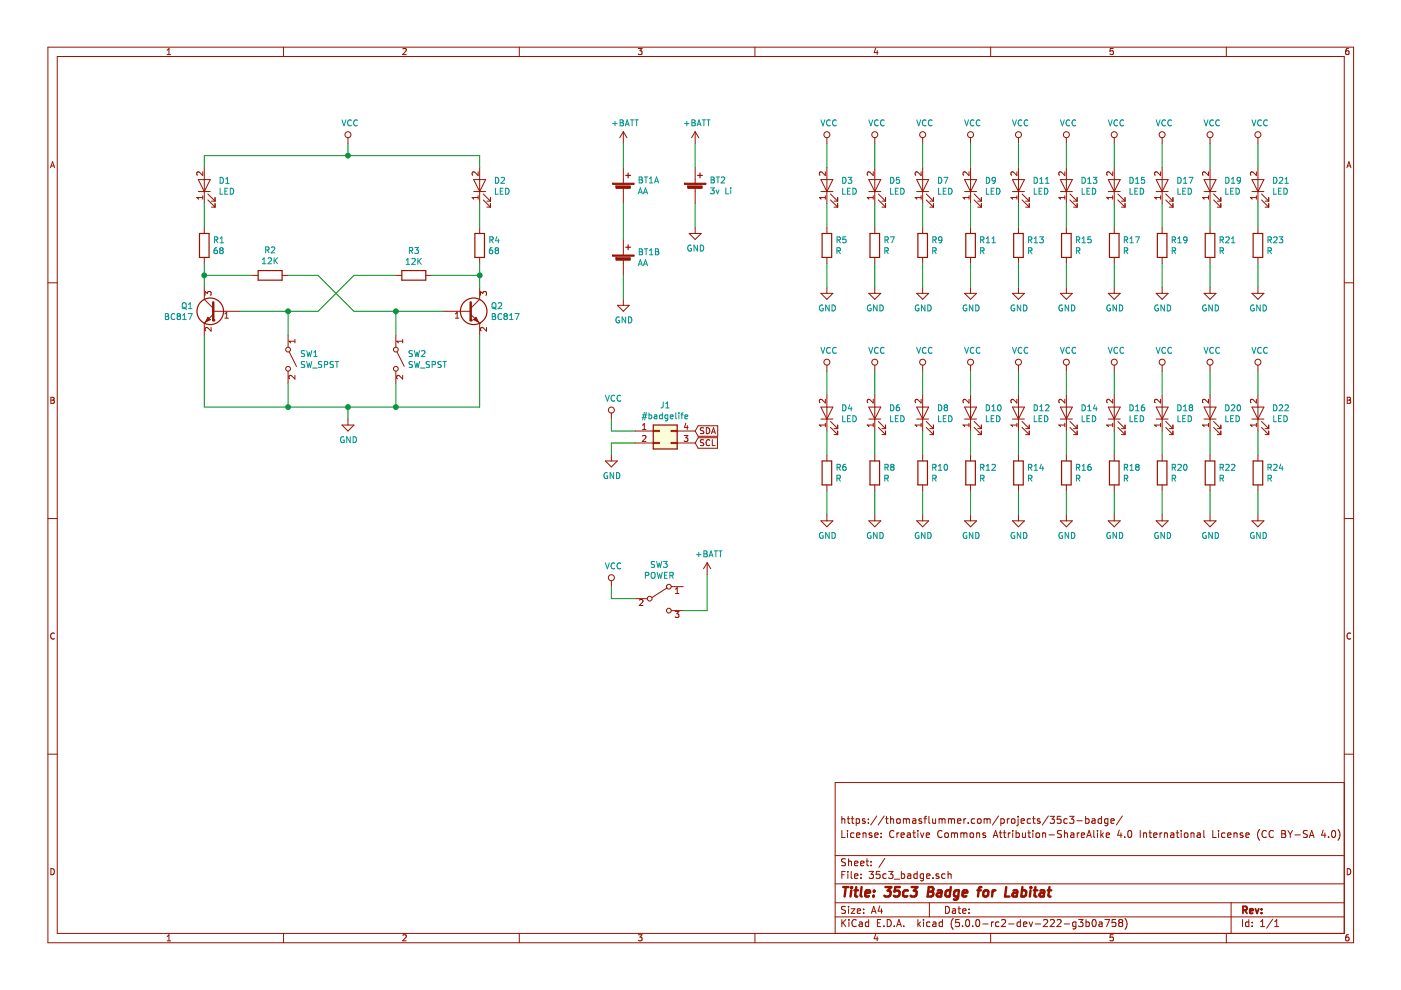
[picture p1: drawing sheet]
EESchema Schematic File Version 4
LIBS:35c3_badge-cache
EELAYER 26 0
EELAYER END
$Descr A4 11693 8268
encoding utf-8
Sheet 1 1
Title "35c3 Badge for Labitat"
Date ""
Rev ""
Comp ""
Comment1 "License: Creative Commons Attribution-ShareAlike 4.0 International License (CC BY-SA 4.0)"
Comment2 "https://thomasflummer.com/projects/35c3-badge/"
Comment3 ""
Comment4 ""
$EndDescr
$Comp
L device:Q_NPN_BEC Q2
U 1 1
P 3900 2600
F 0 "Q2" H 4091 2646 50  0000 L CNN
F 1 "BC817" H 4091 2555 50  0000 L CNN
F 2 "TO_SOT_Packages_SMD:SOT-23" H 4100 2700 50  0001 C CNN
F 3 "" H 3900 2600 50  0001 C CNN
	1    3900 2600
	1    0    0    -1  
$EndComp
$Comp
L device:R R4
U 1 1
P 4000 2050
F 0 "R4" H 4070 2096 50  0000 L CNN
F 1 "68" H 4070 2005 50  0000 L CNN
F 2 "Resistors_SMD:R_0805_HandSoldering" V 3930 2050 50  0001 C CNN
F 3 "" H 4000 2050 50  0001 C CNN
	1    4000 2050
	1    0    0    -1  
$EndComp
$Comp
L device:LED D2
U 1 1
P 4000 1550
F 0 "D2" V 4038 1433 50  0000 R CNN
F 1 "LED" V 3947 1433 50  0000 R CNN
F 2 "Opto:LED_OSRAM_TOPLED_LxT776" H 4000 1550 50  0001 C CNN
F 3 "~" H 4000 1550 50  0001 C CNN
	1    4000 1550
	0    -1   -1   0   
$EndComp
$Comp
L Switch:SW_SPST SW2
U 1 1
P 3300 3000
F 0 "SW2" V 3254 3098 50  0000 L CNN
F 1 "SW_SPST" V 3345 3098 50  0000 L CNN
F 2 "Mechanical:SW_SPST_TS-034BB4.3-r_Reverse_Mount_Hack" H 3300 3000 50  0001 C CNN
F 3 "" H 3300 3000 50  0001 C CNN
	1    3300 3000
	0    1    1    0   
$EndComp
$Comp
L device:Q_NPN_BEC Q1
U 1 1
P 1800 2600
F 0 "Q1" H 1990 2646 50  0000 L CNN
F 1 "BC817" H 1990 2555 50  0000 L CNN
F 2 "TO_SOT_Packages_SMD:SOT-23" H 2000 2700 50  0001 C CNN
F 3 "" H 1800 2600 50  0001 C CNN
	1    1800 2600
	-1   0    0    -1  
$EndComp
$Comp
L Switch:SW_SPST SW1
U 1 1
P 2400 3000
F 0 "SW1" V 2354 3098 50  0000 L CNN
F 1 "SW_SPST" V 2445 3098 50  0000 L CNN
F 2 "Mechanical:SW_SPST_TS-034BB4.3-r_Reverse_Mount_Hack" H 2400 3000 50  0001 C CNN
F 3 "" H 2400 3000 50  0001 C CNN
	1    2400 3000
	0    1    1    0   
$EndComp
$Comp
L device:R R1
U 1 1
P 1700 2050
F 0 "R1" H 1770 2096 50  0000 L CNN
F 1 "68" H 1770 2005 50  0000 L CNN
F 2 "Resistors_SMD:R_0805_HandSoldering" V 1630 2050 50  0001 C CNN
F 3 "" H 1700 2050 50  0001 C CNN
	1    1700 2050
	1    0    0    -1  
$EndComp
$Comp
L device:LED D1
U 1 1
P 1700 1550
F 0 "D1" V 1738 1433 50  0000 R CNN
F 1 "LED" V 1647 1433 50  0000 R CNN
F 2 "Opto:LED_OSRAM_TOPLED_LxT776" H 1700 1550 50  0001 C CNN
F 3 "~" H 1700 1550 50  0001 C CNN
	1    1700 1550
	0    -1   -1   0   
$EndComp
$Comp
L device:R R2
U 1 1
P 2250 2300
F 0 "R2" V 2457 2300 50  0000 C CNN
F 1 "12K" V 2366 2300 50  0000 C CNN
F 2 "Resistors_SMD:R_0805_HandSoldering" V 2180 2300 50  0001 C CNN
F 3 "" H 2250 2300 50  0001 C CNN
	1    2250 2300
	0    -1   -1   0   
$EndComp
$Comp
L device:R R3
U 1 1
P 3450 2300
F 0 "R3" V 3243 2300 50  0000 C CNN
F 1 "12K" V 3334 2300 50  0000 C CNN
F 2 "Resistors_SMD:R_0805_HandSoldering" V 3380 2300 50  0001 C CNN
F 3 "" H 3450 2300 50  0001 C CNN
	1    3450 2300
	0    1    1    0   
$EndComp
$Comp
L power:GND #PWR0101
U 1 1
P 2900 3500
F 0 "#PWR0101" H 2900 3250 50  0001 C CNN
F 1 "GND" H 2905 3327 50  0000 C CNN
F 2 "" H 2900 3500 50  0001 C CNN
F 3 "" H 2900 3500 50  0001 C CNN
	1    2900 3500
	1    0    0    -1  
$EndComp
$Comp
L power:VCC #PWR0102
U 1 1
P 2900 1200
F 0 "#PWR0102" H 2900 1050 50  0001 C CNN
F 1 "VCC" H 2917 1373 50  0000 C CNN
F 2 "" H 2900 1200 50  0001 C CNN
F 3 "" H 2900 1200 50  0001 C CNN
	1    2900 1200
	1    0    0    -1  
$EndComp
Wire Wire Line
	1700 1400 1700 1300
Wire Wire Line
	1700 1300 2900 1300
Wire Wire Line
	4000 1300 4000 1400
Wire Wire Line
	2900 1200 2900 1300
Connection ~ 2900 1300
Wire Wire Line
	2900 1300 4000 1300
Wire Wire Line
	1700 1700 1700 1900
Wire Wire Line
	1700 2200 1700 2300
Wire Wire Line
	1700 2800 1700 3400
Wire Wire Line
	1700 3400 2400 3400
Wire Wire Line
	4000 3400 4000 2800
Wire Wire Line
	2900 3500 2900 3400
Connection ~ 2900 3400
Wire Wire Line
	2900 3400 3300 3400
Wire Wire Line
	3300 3200 3300 3400
Connection ~ 3300 3400
Wire Wire Line
	3300 3400 4000 3400
Wire Wire Line
	2400 3200 2400 3400
Connection ~ 2400 3400
Wire Wire Line
	2400 3400 2900 3400
Wire Wire Line
	1700 2300 2100 2300
Connection ~ 1700 2300
Wire Wire Line
	1700 2300 1700 2400
Wire Wire Line
	2400 2800 2400 2600
Wire Wire Line
	2400 2600 2000 2600
Wire Wire Line
	3300 2800 3300 2600
Wire Wire Line
	3300 2600 3700 2600
Wire Wire Line
	4000 1900 4000 1700
Wire Wire Line
	4000 2200 4000 2300
Wire Wire Line
	3600 2300 4000 2300
Connection ~ 4000 2300
Wire Wire Line
	4000 2300 4000 2400
Wire Wire Line
	2400 2300 2650 2300
Wire Wire Line
	2650 2300 2950 2600
Wire Wire Line
	2950 2600 3300 2600
Connection ~ 3300 2600
Wire Wire Line
	3300 2300 2950 2300
Wire Wire Line
	2950 2300 2650 2600
Wire Wire Line
	2650 2600 2400 2600
Connection ~ 2400 2600
$Comp
L device:LED D3
U 1 1
P 6900 1550
F 0 "D3" V 6938 1433 50  0000 R CNN
F 1 "LED" V 6847 1433 50  0000 R CNN
F 2 "Opto:LED_0805_Reverse_Mount_Hack" H 6900 1550 50  0001 C CNN
F 3 "~" H 6900 1550 50  0001 C CNN
	1    6900 1550
	0    -1   -1   0   
$EndComp
$Comp
L device:R R5
U 1 1
P 6900 2050
F 0 "R5" H 6970 2096 50  0000 L CNN
F 1 "R" H 6970 2005 50  0000 L CNN
F 2 "Resistors_SMD:R_0805_HandSoldering" V 6830 2050 50  0001 C CNN
F 3 "" H 6900 2050 50  0001 C CNN
	1    6900 2050
	1    0    0    -1  
$EndComp
$Comp
L power:GND #PWR0103
U 1 1
P 6900 2400
F 0 "#PWR0103" H 6900 2150 50  0001 C CNN
F 1 "GND" H 6905 2227 50  0000 C CNN
F 2 "" H 6900 2400 50  0001 C CNN
F 3 "" H 6900 2400 50  0001 C CNN
	1    6900 2400
	1    0    0    -1  
$EndComp
$Comp
L power:VCC #PWR0104
U 1 1
P 6900 1200
F 0 "#PWR0104" H 6900 1050 50  0001 C CNN
F 1 "VCC" H 6917 1373 50  0000 C CNN
F 2 "" H 6900 1200 50  0001 C CNN
F 3 "" H 6900 1200 50  0001 C CNN
	1    6900 1200
	1    0    0    -1  
$EndComp
Wire Wire Line
	6900 1200 6900 1400
Wire Wire Line
	6900 1700 6900 1900
Wire Wire Line
	6900 2200 6900 2400
$Comp
L Powersources:Battery_Cell BT1
U 1 1
P 5200 1600
F 0 "BT1" H 5318 1696 50  0000 L CNN
F 1 "AA" H 5318 1605 50  0000 L CNN
F 2 "Power:Double_AA_Battery_Holder_4_Pin" V 5200 1660 50  0001 C CNN
F 3 "" V 5200 1660 50  0001 C CNN
	1    5200 1600
	1    0    0    -1  
$EndComp
$Comp
L Powersources:Battery_Cell BT1
U 2 1
P 5200 2200
F 0 "BT1" H 5318 2296 50  0000 L CNN
F 1 "AA" H 5318 2205 50  0000 L CNN
F 2 "Power:Double_AA_Battery_Holder_4_Pin" V 5200 2260 50  0001 C CNN
F 3 "" V 5200 2260 50  0001 C CNN
	2    5200 2200
	1    0    0    -1  
$EndComp
$Comp
L device:Battery_Cell BT2
U 1 1
P 5800 1600
F 0 "BT2" H 5918 1696 50  0000 L CNN
F 1 "3v Li" H 5918 1605 50  0000 L CNN
F 2 "Power:Linx_BAT_HLD_001" V 5800 1660 50  0001 C CNN
F 3 "" V 5800 1660 50  0001 C CNN
	1    5800 1600
	1    0    0    -1  
$EndComp
$Comp
L Connector:Conn_02x02_Counter_Clockwise J1
U 1 1
P 5500 3600
F 0 "J1" H 5550 3817 50  0000 C CNN
F 1 "#badgelife" H 5550 3726 50  0000 C CNN
F 2 "Badgelife:ShittyAddon_M20-7810245_backmount" H 5500 3600 50  0001 C CNN
F 3 "~" H 5500 3600 50  0001 C CNN
	1    5500 3600
	1    0    0    -1  
$EndComp
$Comp
L power:GND #PWR0105
U 1 1
P 5100 3800
F 0 "#PWR0105" H 5100 3550 50  0001 C CNN
F 1 "GND" H 5105 3627 50  0000 C CNN
F 2 "" H 5100 3800 50  0001 C CNN
F 3 "" H 5100 3800 50  0001 C CNN
	1    5100 3800
	1    0    0    -1  
$EndComp
$Comp
L power:VCC #PWR0106
U 1 1
P 5100 3500
F 0 "#PWR0106" H 5100 3350 50  0001 C CNN
F 1 "VCC" H 5117 3673 50  0000 C CNN
F 2 "" H 5100 3500 50  0001 C CNN
F 3 "" H 5100 3500 50  0001 C CNN
	1    5100 3500
	1    0    0    -1  
$EndComp
Text GLabel 5800 3600 2    50   Input ~ 0
SDA
Text GLabel 5800 3700 2    50   Input ~ 0
SCL
Wire Wire Line
	5100 3500 5100 3600
Wire Wire Line
	5100 3600 5300 3600
Wire Wire Line
	5300 3700 5100 3700
Wire Wire Line
	5100 3700 5100 3800
$Comp
L Switch:SW_SPDT SW3
U 1 1
P 5500 5000
F 0 "SW3" H 5500 5285 50  0000 C CNN
F 1 "POWER" H 5500 5194 50  0000 C CNN
F 2 "Buttons_Switches_SMD:SW_SPDT_PCM12" H 5500 5000 50  0001 C CNN
F 3 "" H 5500 5000 50  0001 C CNN
	1    5500 5000
	1    0    0    -1  
$EndComp
$Comp
L power:GND #PWR0107
U 1 1
P 5200 2500
F 0 "#PWR0107" H 5200 2250 50  0001 C CNN
F 1 "GND" H 5205 2327 50  0000 C CNN
F 2 "" H 5200 2500 50  0001 C CNN
F 3 "" H 5200 2500 50  0001 C CNN
	1    5200 2500
	1    0    0    -1  
$EndComp
$Comp
L power:GND #PWR0108
U 1 1
P 5800 1900
F 0 "#PWR0108" H 5800 1650 50  0001 C CNN
F 1 "GND" H 5805 1727 50  0000 C CNN
F 2 "" H 5800 1900 50  0001 C CNN
F 3 "" H 5800 1900 50  0001 C CNN
	1    5800 1900
	1    0    0    -1  
$EndComp
$Comp
L power:+BATT #PWR0109
U 1 1
P 5200 1200
F 0 "#PWR0109" H 5200 1050 50  0001 C CNN
F 1 "+BATT" H 5215 1373 50  0000 C CNN
F 2 "" H 5200 1200 50  0001 C CNN
F 3 "" H 5200 1200 50  0001 C CNN
	1    5200 1200
	1    0    0    -1  
$EndComp
$Comp
L power:+BATT #PWR0110
U 1 1
P 5800 1200
F 0 "#PWR0110" H 5800 1050 50  0001 C CNN
F 1 "+BATT" H 5815 1373 50  0000 C CNN
F 2 "" H 5800 1200 50  0001 C CNN
F 3 "" H 5800 1200 50  0001 C CNN
	1    5800 1200
	1    0    0    -1  
$EndComp
Wire Wire Line
	5200 1200 5200 1400
Wire Wire Line
	5200 1700 5200 2000
Wire Wire Line
	5200 2300 5200 2500
Wire Wire Line
	5800 1200 5800 1400
Wire Wire Line
	5800 1700 5800 1900
$Comp
L power:VCC #PWR0111
U 1 1
P 5100 4900
F 0 "#PWR0111" H 5100 4750 50  0001 C CNN
F 1 "VCC" H 5117 5073 50  0000 C CNN
F 2 "" H 5100 4900 50  0001 C CNN
F 3 "" H 5100 4900 50  0001 C CNN
	1    5100 4900
	1    0    0    -1  
$EndComp
$Comp
L power:+BATT #PWR0112
U 1 1
P 5900 4800
F 0 "#PWR0112" H 5900 4650 50  0001 C CNN
F 1 "+BATT" H 5915 4973 50  0000 C CNN
F 2 "" H 5900 4800 50  0001 C CNN
F 3 "" H 5900 4800 50  0001 C CNN
	1    5900 4800
	1    0    0    -1  
$EndComp
Wire Wire Line
	5100 4900 5100 5000
Wire Wire Line
	5100 5000 5300 5000
$Comp
L device:LED D5
U 1 1
P 7300 1550
F 0 "D5" V 7338 1433 50  0000 R CNN
F 1 "LED" V 7247 1433 50  0000 R CNN
F 2 "Opto:LED_0805_Reverse_Mount_Hack" H 7300 1550 50  0001 C CNN
F 3 "~" H 7300 1550 50  0001 C CNN
	1    7300 1550
	0    -1   -1   0   
$EndComp
$Comp
L device:R R7
U 1 1
P 7300 2050
F 0 "R7" H 7370 2096 50  0000 L CNN
F 1 "R" H 7370 2005 50  0000 L CNN
F 2 "Resistors_SMD:R_0805_HandSoldering" V 7230 2050 50  0001 C CNN
F 3 "" H 7300 2050 50  0001 C CNN
	1    7300 2050
	1    0    0    -1  
$EndComp
$Comp
L power:GND #PWR0113
U 1 1
P 7300 2400
F 0 "#PWR0113" H 7300 2150 50  0001 C CNN
F 1 "GND" H 7305 2227 50  0000 C CNN
F 2 "" H 7300 2400 50  0001 C CNN
F 3 "" H 7300 2400 50  0001 C CNN
	1    7300 2400
	1    0    0    -1  
$EndComp
$Comp
L power:VCC #PWR0114
U 1 1
P 7300 1200
F 0 "#PWR0114" H 7300 1050 50  0001 C CNN
F 1 "VCC" H 7317 1373 50  0000 C CNN
F 2 "" H 7300 1200 50  0001 C CNN
F 3 "" H 7300 1200 50  0001 C CNN
	1    7300 1200
	1    0    0    -1  
$EndComp
Wire Wire Line
	7300 1200 7300 1400
Wire Wire Line
	7300 1700 7300 1900
Wire Wire Line
	7300 2200 7300 2400
$Comp
L device:LED D7
U 1 1
P 7700 1550
F 0 "D7" V 7738 1433 50  0000 R CNN
F 1 "LED" V 7647 1433 50  0000 R CNN
F 2 "Opto:LED_0805_Reverse_Mount_Hack" H 7700 1550 50  0001 C CNN
F 3 "~" H 7700 1550 50  0001 C CNN
	1    7700 1550
	0    -1   -1   0   
$EndComp
$Comp
L device:R R9
U 1 1
P 7700 2050
F 0 "R9" H 7770 2096 50  0000 L CNN
F 1 "R" H 7770 2005 50  0000 L CNN
F 2 "Resistors_SMD:R_0805_HandSoldering" V 7630 2050 50  0001 C CNN
F 3 "" H 7700 2050 50  0001 C CNN
	1    7700 2050
	1    0    0    -1  
$EndComp
$Comp
L power:GND #PWR0115
U 1 1
P 7700 2400
F 0 "#PWR0115" H 7700 2150 50  0001 C CNN
F 1 "GND" H 7705 2227 50  0000 C CNN
F 2 "" H 7700 2400 50  0001 C CNN
F 3 "" H 7700 2400 50  0001 C CNN
	1    7700 2400
	1    0    0    -1  
$EndComp
$Comp
L power:VCC #PWR0116
U 1 1
P 7700 1200
F 0 "#PWR0116" H 7700 1050 50  0001 C CNN
F 1 "VCC" H 7717 1373 50  0000 C CNN
F 2 "" H 7700 1200 50  0001 C CNN
F 3 "" H 7700 1200 50  0001 C CNN
	1    7700 1200
	1    0    0    -1  
$EndComp
Wire Wire Line
	7700 1200 7700 1400
Wire Wire Line
	7700 1700 7700 1900
Wire Wire Line
	7700 2200 7700 2400
$Comp
L device:LED D9
U 1 1
P 8100 1550
F 0 "D9" V 8138 1433 50  0000 R CNN
F 1 "LED" V 8047 1433 50  0000 R CNN
F 2 "Opto:LED_0805_Reverse_Mount_Hack" H 8100 1550 50  0001 C CNN
F 3 "~" H 8100 1550 50  0001 C CNN
	1    8100 1550
	0    -1   -1   0   
$EndComp
$Comp
L device:R R11
U 1 1
P 8100 2050
F 0 "R11" H 8170 2096 50  0000 L CNN
F 1 "R" H 8170 2005 50  0000 L CNN
F 2 "Resistors_SMD:R_0805_HandSoldering" V 8030 2050 50  0001 C CNN
F 3 "" H 8100 2050 50  0001 C CNN
	1    8100 2050
	1    0    0    -1  
$EndComp
$Comp
L power:GND #PWR0117
U 1 1
P 8100 2400
F 0 "#PWR0117" H 8100 2150 50  0001 C CNN
F 1 "GND" H 8105 2227 50  0000 C CNN
F 2 "" H 8100 2400 50  0001 C CNN
F 3 "" H 8100 2400 50  0001 C CNN
	1    8100 2400
	1    0    0    -1  
$EndComp
$Comp
L power:VCC #PWR0118
U 1 1
P 8100 1200
F 0 "#PWR0118" H 8100 1050 50  0001 C CNN
F 1 "VCC" H 8117 1373 50  0000 C CNN
F 2 "" H 8100 1200 50  0001 C CNN
F 3 "" H 8100 1200 50  0001 C CNN
	1    8100 1200
	1    0    0    -1  
$EndComp
Wire Wire Line
	8100 1200 8100 1400
Wire Wire Line
	8100 1700 8100 1900
Wire Wire Line
	8100 2200 8100 2400
$Comp
L device:LED D11
U 1 1
P 8500 1550
F 0 "D11" V 8538 1433 50  0000 R CNN
F 1 "LED" V 8447 1433 50  0000 R CNN
F 2 "Opto:LED_0805_Reverse_Mount_Hack" H 8500 1550 50  0001 C CNN
F 3 "~" H 8500 1550 50  0001 C CNN
	1    8500 1550
	0    -1   -1   0   
$EndComp
$Comp
L device:R R13
U 1 1
P 8500 2050
F 0 "R13" H 8570 2096 50  0000 L CNN
F 1 "R" H 8570 2005 50  0000 L CNN
F 2 "Resistors_SMD:R_0805_HandSoldering" V 8430 2050 50  0001 C CNN
F 3 "" H 8500 2050 50  0001 C CNN
	1    8500 2050
	1    0    0    -1  
$EndComp
$Comp
L power:GND #PWR0119
U 1 1
P 8500 2400
F 0 "#PWR0119" H 8500 2150 50  0001 C CNN
F 1 "GND" H 8505 2227 50  0000 C CNN
F 2 "" H 8500 2400 50  0001 C CNN
F 3 "" H 8500 2400 50  0001 C CNN
	1    8500 2400
	1    0    0    -1  
$EndComp
$Comp
L power:VCC #PWR0120
U 1 1
P 8500 1200
F 0 "#PWR0120" H 8500 1050 50  0001 C CNN
F 1 "VCC" H 8517 1373 50  0000 C CNN
F 2 "" H 8500 1200 50  0001 C CNN
F 3 "" H 8500 1200 50  0001 C CNN
	1    8500 1200
	1    0    0    -1  
$EndComp
Wire Wire Line
	8500 1200 8500 1400
Wire Wire Line
	8500 1700 8500 1900
Wire Wire Line
	8500 2200 8500 2400
$Comp
L device:LED D13
U 1 1
P 8900 1550
F 0 "D13" V 8938 1433 50  0000 R CNN
F 1 "LED" V 8847 1433 50  0000 R CNN
F 2 "Opto:LED_0805_Reverse_Mount_Hack" H 8900 1550 50  0001 C CNN
F 3 "~" H 8900 1550 50  0001 C CNN
	1    8900 1550
	0    -1   -1   0   
$EndComp
$Comp
L device:R R15
U 1 1
P 8900 2050
F 0 "R15" H 8970 2096 50  0000 L CNN
F 1 "R" H 8970 2005 50  0000 L CNN
F 2 "Resistors_SMD:R_0805_HandSoldering" V 8830 2050 50  0001 C CNN
F 3 "" H 8900 2050 50  0001 C CNN
	1    8900 2050
	1    0    0    -1  
$EndComp
$Comp
L power:GND #PWR0121
U 1 1
P 8900 2400
F 0 "#PWR0121" H 8900 2150 50  0001 C CNN
F 1 "GND" H 8905 2227 50  0000 C CNN
F 2 "" H 8900 2400 50  0001 C CNN
F 3 "" H 8900 2400 50  0001 C CNN
	1    8900 2400
	1    0    0    -1  
$EndComp
$Comp
L power:VCC #PWR0122
U 1 1
P 8900 1200
F 0 "#PWR0122" H 8900 1050 50  0001 C CNN
F 1 "VCC" H 8917 1373 50  0000 C CNN
F 2 "" H 8900 1200 50  0001 C CNN
F 3 "" H 8900 1200 50  0001 C CNN
	1    8900 1200
	1    0    0    -1  
$EndComp
Wire Wire Line
	8900 1200 8900 1400
Wire Wire Line
	8900 1700 8900 1900
Wire Wire Line
	8900 2200 8900 2400
$Comp
L device:LED D15
U 1 1
P 9300 1550
F 0 "D15" V 9338 1433 50  0000 R CNN
F 1 "LED" V 9247 1433 50  0000 R CNN
F 2 "Opto:LED_0805_Reverse_Mount_Hack" H 9300 1550 50  0001 C CNN
F 3 "~" H 9300 1550 50  0001 C CNN
	1    9300 1550
	0    -1   -1   0   
$EndComp
$Comp
L device:R R17
U 1 1
P 9300 2050
F 0 "R17" H 9370 2096 50  0000 L CNN
F 1 "R" H 9370 2005 50  0000 L CNN
F 2 "Resistors_SMD:R_0805_HandSoldering" V 9230 2050 50  0001 C CNN
F 3 "" H 9300 2050 50  0001 C CNN
	1    9300 2050
	1    0    0    -1  
$EndComp
$Comp
L power:GND #PWR0123
U 1 1
P 9300 2400
F 0 "#PWR0123" H 9300 2150 50  0001 C CNN
F 1 "GND" H 9305 2227 50  0000 C CNN
F 2 "" H 9300 2400 50  0001 C CNN
F 3 "" H 9300 2400 50  0001 C CNN
	1    9300 2400
	1    0    0    -1  
$EndComp
$Comp
L power:VCC #PWR0124
U 1 1
P 9300 1200
F 0 "#PWR0124" H 9300 1050 50  0001 C CNN
F 1 "VCC" H 9317 1373 50  0000 C CNN
F 2 "" H 9300 1200 50  0001 C CNN
F 3 "" H 9300 1200 50  0001 C CNN
	1    9300 1200
	1    0    0    -1  
$EndComp
Wire Wire Line
	9300 1200 9300 1400
Wire Wire Line
	9300 1700 9300 1900
Wire Wire Line
	9300 2200 9300 2400
$Comp
L device:LED D17
U 1 1
P 9700 1550
F 0 "D17" V 9738 1433 50  0000 R CNN
F 1 "LED" V 9647 1433 50  0000 R CNN
F 2 "Opto:LED_0805_Reverse_Mount_Hack" H 9700 1550 50  0001 C CNN
F 3 "~" H 9700 1550 50  0001 C CNN
	1    9700 1550
	0    -1   -1   0   
$EndComp
$Comp
L device:R R19
U 1 1
P 9700 2050
F 0 "R19" H 9770 2096 50  0000 L CNN
F 1 "R" H 9770 2005 50  0000 L CNN
F 2 "Resistors_SMD:R_0805_HandSoldering" V 9630 2050 50  0001 C CNN
F 3 "" H 9700 2050 50  0001 C CNN
	1    9700 2050
	1    0    0    -1  
$EndComp
$Comp
L power:GND #PWR0125
U 1 1
P 9700 2400
F 0 "#PWR0125" H 9700 2150 50  0001 C CNN
F 1 "GND" H 9705 2227 50  0000 C CNN
F 2 "" H 9700 2400 50  0001 C CNN
F 3 "" H 9700 2400 50  0001 C CNN
	1    9700 2400
	1    0    0    -1  
$EndComp
$Comp
L power:VCC #PWR0126
U 1 1
P 9700 1200
F 0 "#PWR0126" H 9700 1050 50  0001 C CNN
F 1 "VCC" H 9717 1373 50  0000 C CNN
F 2 "" H 9700 1200 50  0001 C CNN
F 3 "" H 9700 1200 50  0001 C CNN
	1    9700 1200
	1    0    0    -1  
$EndComp
Wire Wire Line
	9700 1200 9700 1400
Wire Wire Line
	9700 1700 9700 1900
Wire Wire Line
	9700 2200 9700 2400
$Comp
L device:LED D19
U 1 1
P 10100 1550
F 0 "D19" V 10138 1433 50  0000 R CNN
F 1 "LED" V 10047 1433 50  0000 R CNN
F 2 "Opto:LED_0805_Reverse_Mount_Hack" H 10100 1550 50  0001 C CNN
F 3 "~" H 10100 1550 50  0001 C CNN
	1    10100 1550
	0    -1   -1   0   
$EndComp
$Comp
L device:R R21
U 1 1
P 10100 2050
F 0 "R21" H 10170 2096 50  0000 L CNN
F 1 "R" H 10170 2005 50  0000 L CNN
F 2 "Resistors_SMD:R_0805_HandSoldering" V 10030 2050 50  0001 C CNN
F 3 "" H 10100 2050 50  0001 C CNN
	1    10100 2050
	1    0    0    -1  
$EndComp
$Comp
L power:GND #PWR0127
U 1 1
P 10100 2400
F 0 "#PWR0127" H 10100 2150 50  0001 C CNN
F 1 "GND" H 10105 2227 50  0000 C CNN
F 2 "" H 10100 2400 50  0001 C CNN
F 3 "" H 10100 2400 50  0001 C CNN
	1    10100 2400
	1    0    0    -1  
$EndComp
$Comp
L power:VCC #PWR0128
U 1 1
P 10100 1200
F 0 "#PWR0128" H 10100 1050 50  0001 C CNN
F 1 "VCC" H 10117 1373 50  0000 C CNN
F 2 "" H 10100 1200 50  0001 C CNN
F 3 "" H 10100 1200 50  0001 C CNN
	1    10100 1200
	1    0    0    -1  
$EndComp
Wire Wire Line
	10100 1200 10100 1400
Wire Wire Line
	10100 1700 10100 1900
Wire Wire Line
	10100 2200 10100 2400
$Comp
L device:LED D21
U 1 1
P 10500 1550
F 0 "D21" V 10538 1433 50  0000 R CNN
F 1 "LED" V 10447 1433 50  0000 R CNN
F 2 "Opto:LED_0805_Reverse_Mount_Hack" H 10500 1550 50  0001 C CNN
F 3 "~" H 10500 1550 50  0001 C CNN
	1    10500 1550
	0    -1   -1   0   
$EndComp
$Comp
L device:R R23
U 1 1
P 10500 2050
F 0 "R23" H 10570 2096 50  0000 L CNN
F 1 "R" H 10570 2005 50  0000 L CNN
F 2 "Resistors_SMD:R_0805_HandSoldering" V 10430 2050 50  0001 C CNN
F 3 "" H 10500 2050 50  0001 C CNN
	1    10500 2050
	1    0    0    -1  
$EndComp
$Comp
L power:GND #PWR0129
U 1 1
P 10500 2400
F 0 "#PWR0129" H 10500 2150 50  0001 C CNN
F 1 "GND" H 10505 2227 50  0000 C CNN
F 2 "" H 10500 2400 50  0001 C CNN
F 3 "" H 10500 2400 50  0001 C CNN
	1    10500 2400
	1    0    0    -1  
$EndComp
$Comp
L power:VCC #PWR0130
U 1 1
P 10500 1200
F 0 "#PWR0130" H 10500 1050 50  0001 C CNN
F 1 "VCC" H 10517 1373 50  0000 C CNN
F 2 "" H 10500 1200 50  0001 C CNN
F 3 "" H 10500 1200 50  0001 C CNN
	1    10500 1200
	1    0    0    -1  
$EndComp
Wire Wire Line
	10500 1200 10500 1400
Wire Wire Line
	10500 1700 10500 1900
Wire Wire Line
	10500 2200 10500 2400
$Comp
L device:LED D4
U 1 1
P 6900 3450
F 0 "D4" V 6938 3333 50  0000 R CNN
F 1 "LED" V 6847 3333 50  0000 R CNN
F 2 "Opto:LED_0805_Reverse_Mount_Hack" H 6900 3450 50  0001 C CNN
F 3 "~" H 6900 3450 50  0001 C CNN
	1    6900 3450
	0    -1   -1   0   
$EndComp
$Comp
L device:R R6
U 1 1
P 6900 3950
F 0 "R6" H 6970 3996 50  0000 L CNN
F 1 "R" H 6970 3905 50  0000 L CNN
F 2 "Resistors_SMD:R_0805_HandSoldering" V 6830 3950 50  0001 C CNN
F 3 "" H 6900 3950 50  0001 C CNN
	1    6900 3950
	1    0    0    -1  
$EndComp
$Comp
L power:GND #PWR0131
U 1 1
P 6900 4300
F 0 "#PWR0131" H 6900 4050 50  0001 C CNN
F 1 "GND" H 6905 4127 50  0000 C CNN
F 2 "" H 6900 4300 50  0001 C CNN
F 3 "" H 6900 4300 50  0001 C CNN
	1    6900 4300
	1    0    0    -1  
$EndComp
$Comp
L power:VCC #PWR0132
U 1 1
P 6900 3100
F 0 "#PWR0132" H 6900 2950 50  0001 C CNN
F 1 "VCC" H 6917 3273 50  0000 C CNN
F 2 "" H 6900 3100 50  0001 C CNN
F 3 "" H 6900 3100 50  0001 C CNN
	1    6900 3100
	1    0    0    -1  
$EndComp
Wire Wire Line
	6900 3100 6900 3300
Wire Wire Line
	6900 3600 6900 3800
Wire Wire Line
	6900 4100 6900 4300
$Comp
L device:LED D6
U 1 1
P 7300 3450
F 0 "D6" V 7338 3333 50  0000 R CNN
F 1 "LED" V 7247 3333 50  0000 R CNN
F 2 "Opto:LED_0805_Reverse_Mount_Hack" H 7300 3450 50  0001 C CNN
F 3 "~" H 7300 3450 50  0001 C CNN
	1    7300 3450
	0    -1   -1   0   
$EndComp
$Comp
L device:R R8
U 1 1
P 7300 3950
F 0 "R8" H 7370 3996 50  0000 L CNN
F 1 "R" H 7370 3905 50  0000 L CNN
F 2 "Resistors_SMD:R_0805_HandSoldering" V 7230 3950 50  0001 C CNN
F 3 "" H 7300 3950 50  0001 C CNN
	1    7300 3950
	1    0    0    -1  
$EndComp
$Comp
L power:GND #PWR0133
U 1 1
P 7300 4300
F 0 "#PWR0133" H 7300 4050 50  0001 C CNN
F 1 "GND" H 7305 4127 50  0000 C CNN
F 2 "" H 7300 4300 50  0001 C CNN
F 3 "" H 7300 4300 50  0001 C CNN
	1    7300 4300
	1    0    0    -1  
$EndComp
$Comp
L power:VCC #PWR0134
U 1 1
P 7300 3100
F 0 "#PWR0134" H 7300 2950 50  0001 C CNN
F 1 "VCC" H 7317 3273 50  0000 C CNN
F 2 "" H 7300 3100 50  0001 C CNN
F 3 "" H 7300 3100 50  0001 C CNN
	1    7300 3100
	1    0    0    -1  
$EndComp
Wire Wire Line
	7300 3100 7300 3300
Wire Wire Line
	7300 3600 7300 3800
Wire Wire Line
	7300 4100 7300 4300
$Comp
L device:LED D8
U 1 1
P 7700 3450
F 0 "D8" V 7738 3333 50  0000 R CNN
F 1 "LED" V 7647 3333 50  0000 R CNN
F 2 "Opto:LED_0805_Reverse_Mount_Hack" H 7700 3450 50  0001 C CNN
F 3 "~" H 7700 3450 50  0001 C CNN
	1    7700 3450
	0    -1   -1   0   
$EndComp
$Comp
L device:R R10
U 1 1
P 7700 3950
F 0 "R10" H 7770 3996 50  0000 L CNN
F 1 "R" H 7770 3905 50  0000 L CNN
F 2 "Resistors_SMD:R_0805_HandSoldering" V 7630 3950 50  0001 C CNN
F 3 "" H 7700 3950 50  0001 C CNN
	1    7700 3950
	1    0    0    -1  
$EndComp
$Comp
L power:GND #PWR0135
U 1 1
P 7700 4300
F 0 "#PWR0135" H 7700 4050 50  0001 C CNN
F 1 "GND" H 7705 4127 50  0000 C CNN
F 2 "" H 7700 4300 50  0001 C CNN
F 3 "" H 7700 4300 50  0001 C CNN
	1    7700 4300
	1    0    0    -1  
$EndComp
$Comp
L power:VCC #PWR0136
U 1 1
P 7700 3100
F 0 "#PWR0136" H 7700 2950 50  0001 C CNN
F 1 "VCC" H 7717 3273 50  0000 C CNN
F 2 "" H 7700 3100 50  0001 C CNN
F 3 "" H 7700 3100 50  0001 C CNN
	1    7700 3100
	1    0    0    -1  
$EndComp
Wire Wire Line
	7700 3100 7700 3300
Wire Wire Line
	7700 3600 7700 3800
Wire Wire Line
	7700 4100 7700 4300
$Comp
L device:LED D10
U 1 1
P 8100 3450
F 0 "D10" V 8138 3333 50  0000 R CNN
F 1 "LED" V 8047 3333 50  0000 R CNN
F 2 "Opto:LED_0805_Reverse_Mount_Hack" H 8100 3450 50  0001 C CNN
F 3 "~" H 8100 3450 50  0001 C CNN
	1    8100 3450
	0    -1   -1   0   
$EndComp
$Comp
L device:R R12
U 1 1
P 8100 3950
F 0 "R12" H 8170 3996 50  0000 L CNN
F 1 "R" H 8170 3905 50  0000 L CNN
F 2 "Resistors_SMD:R_0805_HandSoldering" V 8030 3950 50  0001 C CNN
F 3 "" H 8100 3950 50  0001 C CNN
	1    8100 3950
	1    0    0    -1  
$EndComp
$Comp
L power:GND #PWR0137
U 1 1
P 8100 4300
F 0 "#PWR0137" H 8100 4050 50  0001 C CNN
F 1 "GND" H 8105 4127 50  0000 C CNN
F 2 "" H 8100 4300 50  0001 C CNN
F 3 "" H 8100 4300 50  0001 C CNN
	1    8100 4300
	1    0    0    -1  
$EndComp
$Comp
L power:VCC #PWR0138
U 1 1
P 8100 3100
F 0 "#PWR0138" H 8100 2950 50  0001 C CNN
F 1 "VCC" H 8117 3273 50  0000 C CNN
F 2 "" H 8100 3100 50  0001 C CNN
F 3 "" H 8100 3100 50  0001 C CNN
	1    8100 3100
	1    0    0    -1  
$EndComp
Wire Wire Line
	8100 3100 8100 3300
Wire Wire Line
	8100 3600 8100 3800
Wire Wire Line
	8100 4100 8100 4300
$Comp
L device:LED D12
U 1 1
P 8500 3450
F 0 "D12" V 8538 3333 50  0000 R CNN
F 1 "LED" V 8447 3333 50  0000 R CNN
F 2 "Opto:LED_0805_Reverse_Mount_Hack" H 8500 3450 50  0001 C CNN
F 3 "~" H 8500 3450 50  0001 C CNN
	1    8500 3450
	0    -1   -1   0   
$EndComp
$Comp
L device:R R14
U 1 1
P 8500 3950
F 0 "R14" H 8570 3996 50  0000 L CNN
F 1 "R" H 8570 3905 50  0000 L CNN
F 2 "Resistors_SMD:R_0805_HandSoldering" V 8430 3950 50  0001 C CNN
F 3 "" H 8500 3950 50  0001 C CNN
	1    8500 3950
	1    0    0    -1  
$EndComp
$Comp
L power:GND #PWR0139
U 1 1
P 8500 4300
F 0 "#PWR0139" H 8500 4050 50  0001 C CNN
F 1 "GND" H 8505 4127 50  0000 C CNN
F 2 "" H 8500 4300 50  0001 C CNN
F 3 "" H 8500 4300 50  0001 C CNN
	1    8500 4300
	1    0    0    -1  
$EndComp
$Comp
L power:VCC #PWR0140
U 1 1
P 8500 3100
F 0 "#PWR0140" H 8500 2950 50  0001 C CNN
F 1 "VCC" H 8517 3273 50  0000 C CNN
F 2 "" H 8500 3100 50  0001 C CNN
F 3 "" H 8500 3100 50  0001 C CNN
	1    8500 3100
	1    0    0    -1  
$EndComp
Wire Wire Line
	8500 3100 8500 3300
Wire Wire Line
	8500 3600 8500 3800
Wire Wire Line
	8500 4100 8500 4300
$Comp
L device:LED D14
U 1 1
P 8900 3450
F 0 "D14" V 8938 3333 50  0000 R CNN
F 1 "LED" V 8847 3333 50  0000 R CNN
F 2 "Opto:LED_0805_Reverse_Mount_Hack" H 8900 3450 50  0001 C CNN
F 3 "~" H 8900 3450 50  0001 C CNN
	1    8900 3450
	0    -1   -1   0   
$EndComp
$Comp
L device:R R16
U 1 1
P 8900 3950
F 0 "R16" H 8970 3996 50  0000 L CNN
F 1 "R" H 8970 3905 50  0000 L CNN
F 2 "Resistors_SMD:R_0805_HandSoldering" V 8830 3950 50  0001 C CNN
F 3 "" H 8900 3950 50  0001 C CNN
	1    8900 3950
	1    0    0    -1  
$EndComp
$Comp
L power:GND #PWR0141
U 1 1
P 8900 4300
F 0 "#PWR0141" H 8900 4050 50  0001 C CNN
F 1 "GND" H 8905 4127 50  0000 C CNN
F 2 "" H 8900 4300 50  0001 C CNN
F 3 "" H 8900 4300 50  0001 C CNN
	1    8900 4300
	1    0    0    -1  
$EndComp
$Comp
L power:VCC #PWR0142
U 1 1
P 8900 3100
F 0 "#PWR0142" H 8900 2950 50  0001 C CNN
F 1 "VCC" H 8917 3273 50  0000 C CNN
F 2 "" H 8900 3100 50  0001 C CNN
F 3 "" H 8900 3100 50  0001 C CNN
	1    8900 3100
	1    0    0    -1  
$EndComp
Wire Wire Line
	8900 3100 8900 3300
Wire Wire Line
	8900 3600 8900 3800
Wire Wire Line
	8900 4100 8900 4300
$Comp
L device:LED D16
U 1 1
P 9300 3450
F 0 "D16" V 9338 3333 50  0000 R CNN
F 1 "LED" V 9247 3333 50  0000 R CNN
F 2 "Opto:LED_0805_Reverse_Mount_Hack" H 9300 3450 50  0001 C CNN
F 3 "~" H 9300 3450 50  0001 C CNN
	1    9300 3450
	0    -1   -1   0   
$EndComp
$Comp
L device:R R18
U 1 1
P 9300 3950
F 0 "R18" H 9370 3996 50  0000 L CNN
F 1 "R" H 9370 3905 50  0000 L CNN
F 2 "Resistors_SMD:R_0805_HandSoldering" V 9230 3950 50  0001 C CNN
F 3 "" H 9300 3950 50  0001 C CNN
	1    9300 3950
	1    0    0    -1  
$EndComp
$Comp
L power:GND #PWR0143
U 1 1
P 9300 4300
F 0 "#PWR0143" H 9300 4050 50  0001 C CNN
F 1 "GND" H 9305 4127 50  0000 C CNN
F 2 "" H 9300 4300 50  0001 C CNN
F 3 "" H 9300 4300 50  0001 C CNN
	1    9300 4300
	1    0    0    -1  
$EndComp
$Comp
L power:VCC #PWR0144
U 1 1
P 9300 3100
F 0 "#PWR0144" H 9300 2950 50  0001 C CNN
F 1 "VCC" H 9317 3273 50  0000 C CNN
F 2 "" H 9300 3100 50  0001 C CNN
F 3 "" H 9300 3100 50  0001 C CNN
	1    9300 3100
	1    0    0    -1  
$EndComp
Wire Wire Line
	9300 3100 9300 3300
Wire Wire Line
	9300 3600 9300 3800
Wire Wire Line
	9300 4100 9300 4300
$Comp
L device:LED D18
U 1 1
P 9700 3450
F 0 "D18" V 9738 3333 50  0000 R CNN
F 1 "LED" V 9647 3333 50  0000 R CNN
F 2 "Opto:LED_0805_Reverse_Mount_Hack" H 9700 3450 50  0001 C CNN
F 3 "~" H 9700 3450 50  0001 C CNN
	1    9700 3450
	0    -1   -1   0   
$EndComp
$Comp
L device:R R20
U 1 1
P 9700 3950
F 0 "R20" H 9770 3996 50  0000 L CNN
F 1 "R" H 9770 3905 50  0000 L CNN
F 2 "Resistors_SMD:R_0805_HandSoldering" V 9630 3950 50  0001 C CNN
F 3 "" H 9700 3950 50  0001 C CNN
	1    9700 3950
	1    0    0    -1  
$EndComp
$Comp
L power:GND #PWR0145
U 1 1
P 9700 4300
F 0 "#PWR0145" H 9700 4050 50  0001 C CNN
F 1 "GND" H 9705 4127 50  0000 C CNN
F 2 "" H 9700 4300 50  0001 C CNN
F 3 "" H 9700 4300 50  0001 C CNN
	1    9700 4300
	1    0    0    -1  
$EndComp
$Comp
L power:VCC #PWR0146
U 1 1
P 9700 3100
F 0 "#PWR0146" H 9700 2950 50  0001 C CNN
F 1 "VCC" H 9717 3273 50  0000 C CNN
F 2 "" H 9700 3100 50  0001 C CNN
F 3 "" H 9700 3100 50  0001 C CNN
	1    9700 3100
	1    0    0    -1  
$EndComp
Wire Wire Line
	9700 3100 9700 3300
Wire Wire Line
	9700 3600 9700 3800
Wire Wire Line
	9700 4100 9700 4300
$Comp
L device:LED D20
U 1 1
P 10100 3450
F 0 "D20" V 10138 3333 50  0000 R CNN
F 1 "LED" V 10047 3333 50  0000 R CNN
F 2 "Opto:LED_0805_Reverse_Mount_Hack" H 10100 3450 50  0001 C CNN
F 3 "~" H 10100 3450 50  0001 C CNN
	1    10100 3450
	0    -1   -1   0   
$EndComp
$Comp
L device:R R22
U 1 1
P 10100 3950
F 0 "R22" H 10170 3996 50  0000 L CNN
F 1 "R" H 10170 3905 50  0000 L CNN
F 2 "Resistors_SMD:R_0805_HandSoldering" V 10030 3950 50  0001 C CNN
F 3 "" H 10100 3950 50  0001 C CNN
	1    10100 3950
	1    0    0    -1  
$EndComp
$Comp
L power:GND #PWR0147
U 1 1
P 10100 4300
F 0 "#PWR0147" H 10100 4050 50  0001 C CNN
F 1 "GND" H 10105 4127 50  0000 C CNN
F 2 "" H 10100 4300 50  0001 C CNN
F 3 "" H 10100 4300 50  0001 C CNN
	1    10100 4300
	1    0    0    -1  
$EndComp
$Comp
L power:VCC #PWR0148
U 1 1
P 10100 3100
F 0 "#PWR0148" H 10100 2950 50  0001 C CNN
F 1 "VCC" H 10117 3273 50  0000 C CNN
F 2 "" H 10100 3100 50  0001 C CNN
F 3 "" H 10100 3100 50  0001 C CNN
	1    10100 3100
	1    0    0    -1  
$EndComp
Wire Wire Line
	10100 3100 10100 3300
Wire Wire Line
	10100 3600 10100 3800
Wire Wire Line
	10100 4100 10100 4300
$Comp
L device:LED D22
U 1 1
P 10500 3450
F 0 "D22" V 10538 3333 50  0000 R CNN
F 1 "LED" V 10447 3333 50  0000 R CNN
F 2 "Opto:LED_0805_Reverse_Mount_Hack" H 10500 3450 50  0001 C CNN
F 3 "~" H 10500 3450 50  0001 C CNN
	1    10500 3450
	0    -1   -1   0   
$EndComp
$Comp
L device:R R24
U 1 1
P 10500 3950
F 0 "R24" H 10570 3996 50  0000 L CNN
F 1 "R" H 10570 3905 50  0000 L CNN
F 2 "Resistors_SMD:R_0805_HandSoldering" V 10430 3950 50  0001 C CNN
F 3 "" H 10500 3950 50  0001 C CNN
	1    10500 3950
	1    0    0    -1  
$EndComp
$Comp
L power:GND #PWR0149
U 1 1
P 10500 4300
F 0 "#PWR0149" H 10500 4050 50  0001 C CNN
F 1 "GND" H 10505 4127 50  0000 C CNN
F 2 "" H 10500 4300 50  0001 C CNN
F 3 "" H 10500 4300 50  0001 C CNN
	1    10500 4300
	1    0    0    -1  
$EndComp
$Comp
L power:VCC #PWR0150
U 1 1
P 10500 3100
F 0 "#PWR0150" H 10500 2950 50  0001 C CNN
F 1 "VCC" H 10517 3273 50  0000 C CNN
F 2 "" H 10500 3100 50  0001 C CNN
F 3 "" H 10500 3100 50  0001 C CNN
	1    10500 3100
	1    0    0    -1  
$EndComp
Wire Wire Line
	10500 3100 10500 3300
Wire Wire Line
	10500 3600 10500 3800
Wire Wire Line
	10500 4100 10500 4300
Wire Wire Line
	5900 5100 5700 5100
Wire Wire Line
	5900 4800 5900 5100
$EndSCHEMATC
